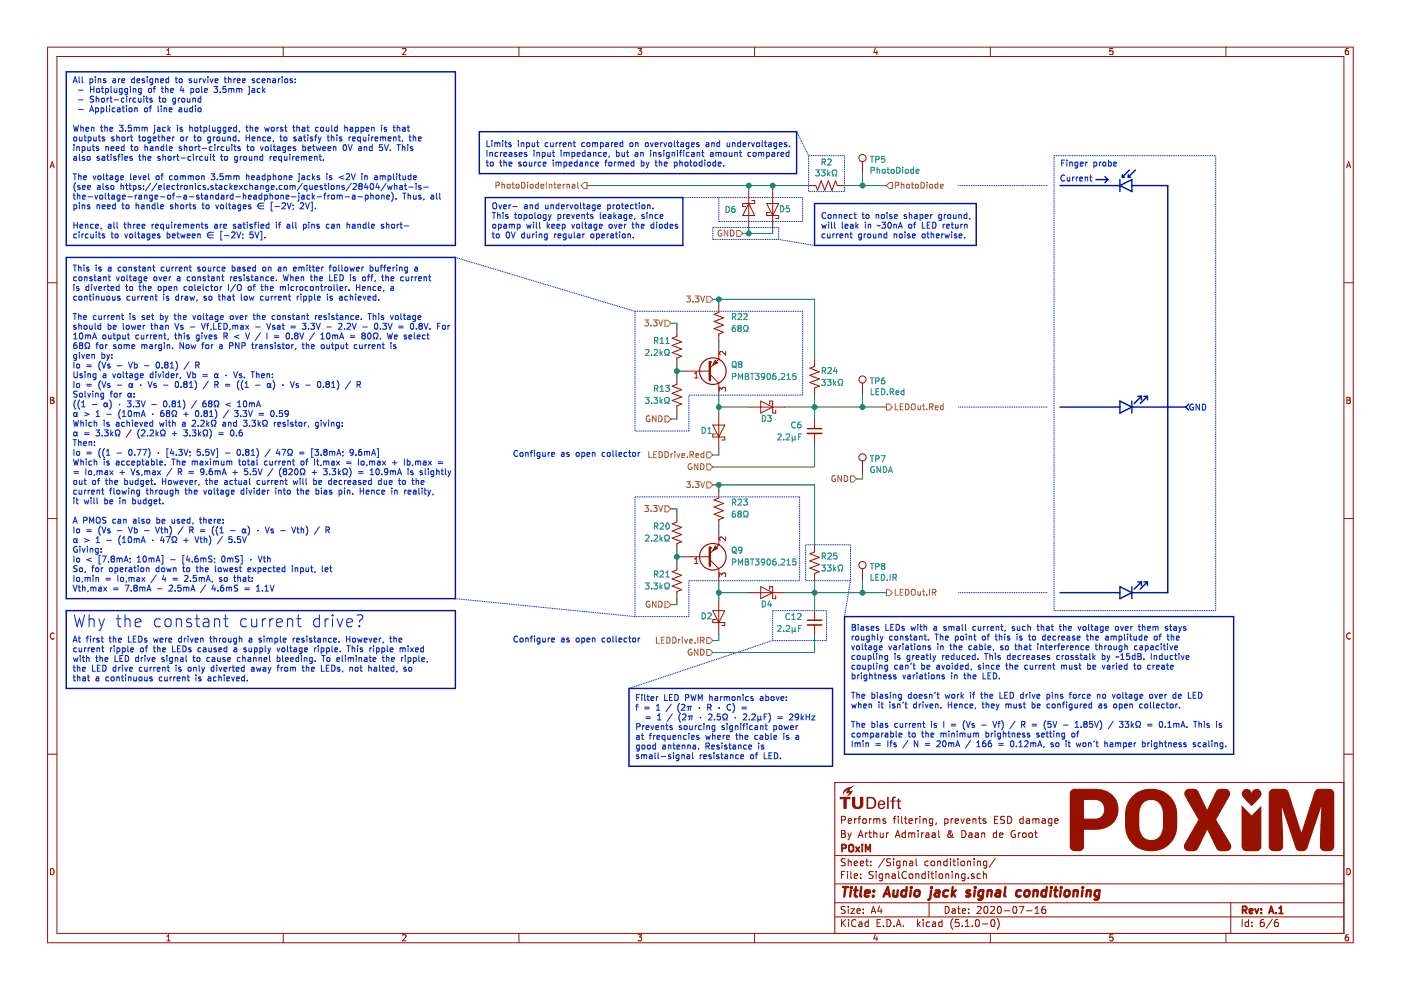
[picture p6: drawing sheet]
EESchema Schematic File Version 4
LIBS:POxiM-wristcomputer-cache
EELAYER 29 0
EELAYER END
$Descr A4 11693 8268
encoding utf-8
Sheet 6 6
Title "Audio jack signal conditioning"
Date "2020-07-16"
Rev "A.1"
Comp "POxiM"
Comment1 "By Arthur Admiraal & Daan de Groot"
Comment2 "Performs filtering, prevents ESD damage"
Comment3 ""
Comment4 ""
$EndDescr
Text HLabel 7400 1550 2    50   Input ~ 0
PhotoDiode
Text HLabel 4900 1550 0    50   Output ~ 0
PhotoDiodeInternal
$Comp
L Device:R_US R2
U 1 1
P 6900 1550
F 0 "R2" V 6704 1550 50  0000 C CNN
F 1 "33kΩ" V 6795 1550 50  0000 C CNN
F 2 "POxiM-uncategorised:R_0805_2012Metric_0603_1608Metric" H 6900 1550 50  0001 C CNN
F 3 "${KIPRJMOD}/Datasheets/AOA0000C304-1149620.pdf" H 6900 1550 50  0001 C CNN
F 4 "Sets LED bias current. Value critical. <5%, AEC-Q200" H 1150 -1650 50  0001 C CNN "Notes"
F 5 "Mouser" H 1150 -1650 50  0001 C CNN "Supplier"
F 6 "https://nl.mouser.com/ProductDetail/Panasonic/ERJ-3EKF3302V?qs=MVjVSMjNRMqM4yP733%252B1XQ%3D%3D" H 0   0   50  0001 C CNN "Link"
F 7 "667-ERJ-3EKF3302V" H 0   0   50  0001 C CNN "Order number"
F 8 "ERJ-3EKF3302V" H 0   0   50  0001 C CNN "Part number"
	1    6900 1550
	0    -1   1    0   
$EndComp
$Comp
L Device:D_Schottky D?
U 1 1
P 6250 1750
AR Path="/5EBC5C8E/5EC1D126" Ref="D?"  Part="1" 
AR Path="/5EBC342A/5EC1D126" Ref="D6"  Part="1" 
F 0 "D6" V 6250 1650 50  0000 R CNN
F 1 "Schottky" V 6295 1830 50  0001 L CNN
F 2 "POxiM-uncategorised:D_SOD-323" H 6250 1750 50  0001 C CNN
F 3 "${KIPRJMOD}/Datasheets/Infineon-BAS3010ASERIES-DS-v01_01-en-1226012.pdf" H 6250 1750 50  0001 C CNN
F 4 "726-BAS3010A03WE632" H 800 -1700 50  0001 C CNN "Order number"
F 5 "BAS3010A03WE6327XT" H 800 -1700 50  0001 C CNN "Part number"
F 6 "Mouser" H 800 -1700 50  0001 C CNN "Supplier"
F 7 "Used for reverse polarity protection, forward voltage should be lower than µC ESD protection Vf." H 800 -1700 50  0001 C CNN "Notes"
F 8 "https://nl.mouser.com/ProductDetail/Infineon-Technologies/BAS3010A03WE6327XT?qs=6QXTaorEuHthvzrroBEBiQ%3D%3D" H 800 -1700 50  0001 C CNN "Link"
	1    6250 1750
	0    1    1    0   
$EndComp
Text Notes 5350 3825 2    50   ~ 0
Configure as open collector
Text Notes 5300 6350 0    50   ~ 0
Filter LED PWM harmonics above:\nf = 1 / (2π · R · C) =\n  = 1 / (2π · 2.5Ω · 2.2µF) = 29kHz\nPrevents sourcing significant power\nat frequencies where the cable is a\ngood antenna. Resistance is\nsmall-signal resistance of LED.
Wire Bus Line
	5250 5750 6950 5750
Wire Bus Line
	6950 5750 6950 6400
Wire Bus Line
	6950 6400 5250 6400
Wire Bus Line
	5250 6400 5250 5750
Wire Notes Line
	5250 5750 6450 5350
Text Notes 7100 6250 0    50   ~ 0
Biases LEDs with a small current, such that the voltage over them stays \nroughly constant. The point of this is to decrease the amplitude of the \nvoltage variations in the cable, so that interference through capacitive \ncoupling is greatly reduced. This decreases crosstalk by ~~15dB. Inductive\ncoupling can’t be avoided, since the current must be varied to create \nbrightness variations in the LED.\n\nThe biasing doesn’t work if the LED drive pins force no voltage over de LED\nwhen it isn’t driven. Hence, they must be configured as open collector.\n\nThe bias current is I = (Vs - Vf) / R = (5V - 1.85V) / 33kΩ = 0.1mA. This is \ncomparable to the minimum brightness setting of\nImin = Ifs / N = 20mA / 166 = 0.12mA, so it won’t hamper brightness scaling.
Wire Notes Line
	7050 5150 7100 4850
Text Notes 9922 3438 0    50   ~ 0
GND
Wire Bus Line
	9900 3400 9925 3425
Wire Bus Line
	9900 3400 9925 3375
Wire Bus Line
	9750 3400 9750 4950
Wire Bus Line
	9750 1550 9750 3400
Wire Bus Line
	9530 4860 9530 4890
Wire Bus Line
	9500 4860 9530 4860
Wire Bus Line
	9470 4920 9530 4860
Wire Bus Line
	9580 4860 9580 4890
Wire Bus Line
	9550 4860 9580 4860
Wire Bus Line
	9520 4920 9580 4860
Wire Bus Line
	9450 4950 9350 5000
Wire Bus Line
	9350 4900 9450 4950
Wire Bus Line
	9530 3310 9530 3340
Wire Bus Line
	9500 3310 9530 3310
Wire Bus Line
	9470 3370 9530 3310
Wire Bus Line
	9580 3310 9580 3340
Wire Bus Line
	9550 3310 9580 3310
Wire Bus Line
	9520 3370 9580 3310
Wire Bus Line
	9450 3400 9350 3450
Wire Bus Line
	9350 3350 9450 3400
Wire Bus Line
	9370 1480 9370 1460
Wire Bus Line
	9390 1480 9370 1480
Wire Bus Line
	9430 1420 9370 1480
Wire Bus Line
	9420 1480 9420 1460
Wire Bus Line
	9440 1480 9420 1480
Wire Bus Line
	9480 1420 9420 1480
Wire Bus Line
	9350 1550 9450 1500
Wire Bus Line
	9450 1600 9350 1550
Text Notes 9125 1525 2    50   ~ 0
Current
Text Notes 8850 1400 0    50   ~ 0
Finger probe
Wire Notes Line
	10150 1300 10150 5100
Wire Notes Line
	10150 5100 8800 5100
Wire Notes Line
	8800 1300 10150 1300
Wire Notes Line
	8800 5100 8800 1300
Wire Bus Line
	7050 5150 10300 5150
Wire Notes Line
	6750 1600 7050 1600
Wire Notes Line
	7050 1600 7050 1300
Wire Notes Line
	7050 1300 6750 1300
Wire Notes Line
	6750 1300 6750 1600
Wire Bus Line
	7050 6300 10300 6300
Wire Bus Line
	7050 5150 7050 6300
Wire Bus Line
	10300 5150 10300 6300
Wire Bus Line
	550  600  3800 600 
Wire Bus Line
	3800 600  3800 2050
Wire Bus Line
	3800 2050 550  2050
Wire Bus Line
	550  2050 550  600 
$Comp
L Device:R_US R?
U 1 1
P 6000 2700
AR Path="/5EBC562E/5EF9D901" Ref="R?"  Part="1" 
AR Path="/5EBC558F/5EF9D901" Ref="R?"  Part="1" 
AR Path="/5EBC342A/5EF9D901" Ref="R22"  Part="1" 
F 0 "R22" H 6100 2650 50  0000 L CNN
F 1 "68Ω" H 6100 2750 50  0000 L CNN
F 2 "POxiM-uncategorised:R_0805_2012Metric_0603_1608Metric" H 6000 2700 50  0001 C CNN
F 3 "${KIPRJMOD}/Datasheets/AOA0000C331-1141874.pdf" H 6000 2700 50  0001 C CNN
F 4 "Sets output LED current. Value critical. <5%, AEC-Q200" H 0   0   50  0001 C CNN "Notes"
F 5 "Mouser" H 0   0   50  0001 C CNN "Supplier"
F 6 "https://nl.mouser.com/ProductDetail/Panasonic/ERJ-PA3F68R0V?qs=BzJM0faLVqVXNSFK7Qq1fg%3D%3D" H 0   0   50  0001 C CNN "Link"
F 7 "667-ERJ-PA3F68R0V" H 0   0   50  0001 C CNN "Order number"
F 8 "ERJ-PA3F68R0V" H 0   0   50  0001 C CNN "Part number"
	1    6000 2700
	1    0    0    1   
$EndComp
Wire Wire Line
	6000 2850 6000 2900
Wire Wire Line
	5950 2500 6000 2500
Wire Wire Line
	6000 2500 6000 2550
Text HLabel 5950 3800 0    50   Input ~ 0
LEDDrive.Red
$Comp
L Device:Q_PNP_BEC Q?
U 1 1
P 5900 3100
AR Path="/5EBC562E/5EFB4A00" Ref="Q?"  Part="1" 
AR Path="/5EBC342A/5EFB4A00" Ref="Q8"  Part="1" 
F 0 "Q8" H 6100 3050 50  0000 L CNN
F 1 "PMBT3906,215" H 6100 3150 50  0000 L CNN
F 2 "Package_TO_SOT_SMD:SOT-23" H 6100 3200 50  0001 C CNN
F 3 "${KIPRJMOD}/Datasheets/PMBT3906-1320436.pdf" H 5900 3100 50  0001 C CNN
F 4 "https://nl.mouser.com/ProductDetail/Nexperia/PMBT3906215?qs=LOCUfHb8d9s%252BlCdaN%2FFG0g%3D%3D" H -4200 1050 50  0001 C CNN "Link"
F 5 "Any general purpose PNP transistor will do, but check gain at 100mA" H -4200 1050 50  0001 C CNN "Notes"
F 6 "771-PMBT3906-T/R" H -4200 1050 50  0001 C CNN "Order number"
F 7 "PMBT3906,215" H -4200 1050 50  0001 C CNN "Part number"
F 8 "Mouser" H -4200 1050 50  0001 C CNN "Supplier"
	1    5900 3100
	1    0    0    1   
$EndComp
Text HLabel 5600 3500 0    50   Input ~ 0
GND
Wire Wire Line
	5600 3500 5650 3500
Wire Wire Line
	5650 3500 5650 3450
Wire Wire Line
	5700 3100 5650 3100
Wire Wire Line
	5650 3100 5650 3150
Text HLabel 5950 3900 0    50   Input ~ 0
GND
Wire Wire Line
	7400 3400 7200 3400
Text HLabel 7400 3400 2    50   Output ~ 0
LEDOut.Red
$Comp
L Device:R_US R24
U 1 1
P 6800 3150
F 0 "R24" H 6850 3100 50  0000 L CNN
F 1 "33kΩ" H 6850 3200 50  0000 L CNN
F 2 "POxiM-uncategorised:R_0805_2012Metric_0603_1608Metric" H 6800 3150 50  0001 C CNN
F 3 "${KIPRJMOD}/Datasheets/AOA0000C304-1149620.pdf" H 6800 3150 50  0001 C CNN
F 4 "Sets LED bias current. Value critical. <5%, AEC-Q200" H 650 -1500 50  0001 C CNN "Notes"
F 5 "Mouser" H 650 -1500 50  0001 C CNN "Supplier"
F 6 "https://nl.mouser.com/ProductDetail/Panasonic/ERJ-3EKF3302V?qs=MVjVSMjNRMqM4yP733%252B1XQ%3D%3D" H 0   0   50  0001 C CNN "Link"
F 7 "667-ERJ-3EKF3302V" H 0   0   50  0001 C CNN "Order number"
F 8 "ERJ-3EKF3302V" H 0   0   50  0001 C CNN "Part number"
	1    6800 3150
	1    0    0    1   
$EndComp
Connection ~ 6800 3400
Wire Wire Line
	6800 3400 6800 3500
Wire Wire Line
	6800 3900 6800 3700
Wire Wire Line
	6000 2500 6800 2500
Wire Wire Line
	6800 2500 6800 3000
Connection ~ 6000 2500
Wire Wire Line
	6800 3300 6800 3400
$Comp
L Device:D_Schottky D?
U 1 1
P 6400 3400
AR Path="/5EBC5C8E/5F033FBE" Ref="D?"  Part="1" 
AR Path="/5EBC342A/5F033FBE" Ref="D3"  Part="1" 
F 0 "D3" H 6400 3500 50  0000 C CNN
F 1 "Schottky" V 6445 3480 50  0001 L CNN
F 2 "POxiM-uncategorised:D_SOD-323" H 6400 3400 50  0001 C CNN
F 3 "${KIPRJMOD}/Datasheets/Infineon-BAS3010ASERIES-DS-v01_01-en-1226012.pdf" H 6400 3400 50  0001 C CNN
F 4 "726-BAS3010A03WE632" H 1550 -700 50  0001 C CNN "Order number"
F 5 "BAS3010A03WE6327XT" H 1550 -700 50  0001 C CNN "Part number"
F 6 "Mouser" H 1550 -700 50  0001 C CNN "Supplier"
F 7 "Used for reverse polarity protection, forward voltage should be lower than µC ESD protection Vf." H 1550 -700 50  0001 C CNN "Notes"
F 8 "https://nl.mouser.com/ProductDetail/Infineon-Technologies/BAS3010A03WE6327XT?qs=6QXTaorEuHthvzrroBEBiQ%3D%3D" H 1550 -700 50  0001 C CNN "Link"
	1    6400 3400
	-1   0    0    1   
$EndComp
Wire Wire Line
	6000 3300 6000 3400
Wire Wire Line
	6250 3400 6000 3400
Wire Wire Line
	6550 3400 6800 3400
Wire Wire Line
	5950 3800 6000 3800
$Comp
L Connector:TestPoint TP?
U 1 1
P 7200 1450
AR Path="/5EBC558F/5F6BB73D" Ref="TP?"  Part="1" 
AR Path="/5EBC5C8E/5F6BB73D" Ref="TP?"  Part="1" 
AR Path="/5EBC342A/5F6BB73D" Ref="TP5"  Part="1" 
F 0 "TP5" H 7258 1568 50  0000 L CNN
F 1 "PhotoDiode" H 7258 1477 50  0000 L CNN
F 2 "POxiM-uncategorised:TestPoint_THTPad_D1.0mm_Drill0.5mm" H 7400 1450 50  0001 C CNN
F 3 "~" H 7400 1450 50  0001 C CNN
F 4 "~" H 0   0   50  0001 C CNN "Link"
F 5 "SHOULD NOT BE ON BOM" H 0   0   50  0001 C CNN "Notes"
F 6 "~" H 0   0   50  0001 C CNN "Order number"
F 7 "~" H 0   0   50  0001 C CNN "Part number"
F 8 "~" H 0   0   50  0001 C CNN "Supplier"
	1    7200 1450
	1    0    0    -1  
$EndComp
Wire Wire Line
	7200 1450 7200 1550
Wire Wire Line
	5650 3050 5650 3100
Connection ~ 5650 3100
Wire Wire Line
	5600 2700 5650 2700
Wire Wire Line
	5650 2700 5650 2750
Wire Wire Line
	5950 3900 6800 3900
$Comp
L Device:D_Schottky D?
U 1 1
P 6450 1750
AR Path="/5EBC5C8E/5F78D93A" Ref="D?"  Part="1" 
AR Path="/5EBC342A/5F78D93A" Ref="D5"  Part="1" 
F 0 "D5" V 6450 1800 50  0000 L CNN
F 1 "Schottky" V 6495 1830 50  0001 L CNN
F 2 "POxiM-uncategorised:D_SOD-323" H 6450 1750 50  0001 C CNN
F 3 "${KIPRJMOD}/Datasheets/Infineon-BAS3010ASERIES-DS-v01_01-en-1226012.pdf" H 6450 1750 50  0001 C CNN
F 4 "726-BAS3010A03WE632" H 1000 -1700 50  0001 C CNN "Order number"
F 5 "BAS3010A03WE6327XT" H 1000 -1700 50  0001 C CNN "Part number"
F 6 "Mouser" H 1000 -1700 50  0001 C CNN "Supplier"
F 7 "Used for reverse polarity protection, forward voltage should be lower than µC ESD protection Vf." H 1000 -1700 50  0001 C CNN "Notes"
F 8 "https://nl.mouser.com/ProductDetail/Infineon-Technologies/BAS3010A03WE6327XT?qs=6QXTaorEuHthvzrroBEBiQ%3D%3D" H 1000 -1700 50  0001 C CNN "Link"
	1    6450 1750
	0    1    -1   0   
$EndComp
Wire Wire Line
	6450 1950 6450 1900
Wire Wire Line
	6450 1600 6450 1550
Wire Wire Line
	6250 1600 6250 1550
Text Notes 4100 2000 0    50   ~ 0
Over- and undervoltage protection.\nThis topology prevents leakage, since\nopamp will keep voltage over the diodes\nto 0V during regular operation.
Wire Notes Line
	6650 1100 6750 1300
Wire Bus Line
	4000 1450 4000 1100
Wire Bus Line
	6650 1450 4000 1450
Wire Bus Line
	6650 1100 6650 1450
Wire Bus Line
	4000 1100 6650 1100
Text Notes 4050 1400 0    50   ~ 0
Limits input current compared on overvoltages and undervoltages.\nIncreases input impedance, but an insignificant amount compared\nto the source impedance formed by the photodiode.
$Comp
L Connector:TestPoint TP?
U 1 1
P 7200 3300
AR Path="/5EBC558F/5F7D3AD8" Ref="TP?"  Part="1" 
AR Path="/5EBC5C8E/5F7D3AD8" Ref="TP?"  Part="1" 
AR Path="/5EBC342A/5F7D3AD8" Ref="TP6"  Part="1" 
F 0 "TP6" H 7258 3418 50  0000 L CNN
F 1 "LED.Red" H 7258 3327 50  0000 L CNN
F 2 "POxiM-uncategorised:TestPoint_THTPad_D1.0mm_Drill0.5mm" H 7400 3300 50  0001 C CNN
F 3 "~" H 7400 3300 50  0001 C CNN
F 4 "~" H 0   0   50  0001 C CNN "Link"
F 5 "SHOULD NOT BE ON BOM" H 0   0   50  0001 C CNN "Notes"
F 6 "~" H 0   0   50  0001 C CNN "Order number"
F 7 "~" H 0   0   50  0001 C CNN "Part number"
F 8 "~" H 0   0   50  0001 C CNN "Supplier"
	1    7200 3300
	1    0    0    -1  
$EndComp
Wire Wire Line
	7200 3300 7200 3400
Connection ~ 7200 3400
Wire Wire Line
	7200 3400 6800 3400
Text HLabel 5950 5350 0    50   Input ~ 0
LEDDrive.IR
Text HLabel 7400 4950 2    50   Output ~ 0
LEDOut.IR
$Comp
L Connector:TestPoint TP?
U 1 1
P 7200 4850
AR Path="/5EBC558F/5F807DA2" Ref="TP?"  Part="1" 
AR Path="/5EBC5C8E/5F807DA2" Ref="TP?"  Part="1" 
AR Path="/5EBC342A/5F807DA2" Ref="TP8"  Part="1" 
F 0 "TP8" H 7258 4968 50  0000 L CNN
F 1 "LED.IR" H 7258 4877 50  0000 L CNN
F 2 "POxiM-uncategorised:TestPoint_THTPad_D1.0mm_Drill0.5mm" H 7400 4850 50  0001 C CNN
F 3 "~" H 7400 4850 50  0001 C CNN
F 4 "~" H 0   0   50  0001 C CNN "Link"
F 5 "SHOULD NOT BE ON BOM" H 0   0   50  0001 C CNN "Notes"
F 6 "~" H 0   0   50  0001 C CNN "Order number"
F 7 "~" H 0   0   50  0001 C CNN "Part number"
F 8 "~" H 0   0   50  0001 C CNN "Supplier"
	1    7200 4850
	1    0    0    -1  
$EndComp
Text Notes 600  4950 0    50   ~ 0
This is a constant current source based on an emitter follower buffering a \nconstant voltage over a constant resistance. When the LED is off, the current \nis diverted to the open colelctor I/O of the microcontroller. Hence, a \ncontinuous current is draw, so that low current ripple is achieved.\n\nThe current is set by the voltage over the constant resistance. This voltage \nshould be lower than Vs - Vf,LED,max - Vsat = 3.3V - 2.2V - 0.3V = 0.8V. For \n10mA output current, this gives R < V / I = 0.8V / 10mA = 80Ω. We select \n68Ω for some margin. Now for a PNP transistor, the output current is \ngiven by:\nIo = (Vs - Vb - 0.81) / R\nUsing a voltage divider, Vb = α · Vs. Then:\nIo = (Vs - α · Vs - 0.81) / R = ((1 - α) · Vs - 0.81) / R\nSolving for α:\n((1 - α) · 3.3V - 0.81) / 68Ω < 10mA\nα > 1 - (10mA · 68Ω + 0.81) / 3.3V = 0.59\nWhich is achieved with a 2.2kΩ and 3.3kΩ resistor, giving:\nα = 3.3kΩ / (2.2kΩ + 3.3kΩ) = 0.6\nThen:\nIo = ((1 - 0.77) · [4.3V; 5.5V] - 0.81) / 47Ω = [3.8mA; 9.6mA]\nWhich is acceptable. The maximum total current of It,max = Io,max + Ib,max =\n= Io,max + Vs,max / R = 9.6mA + 5.5V / (820Ω + 3.3kΩ) = 10.9mA is slightly \nout of the budget. However, the actual current will be decreased due to the \ncurrent flowing through the voltage divider into the bias pin. Hence in reality, \nit will be in budget.\n\nA PMOS can also be used, there:\nIo = (Vs - Vb - Vth) / R = ((1 - α) · Vs - Vth) / R\nα > 1 - (10mA · 47Ω + Vth) / 5.5V\nGiving:\nIo < [7.8mA; 10mA] - [4.6mS; 0mS] · Vth\nSo, for operation down to the lowest expected input, let\nIo,min = Io,max / 4 = 2.5mA, so that:\nVth,max = 7.8mA - 2.5mA / 4.6mS = 1.1V
Wire Bus Line
	9450 4950 9750 4950
Wire Bus Line
	8850 3400 9350 3400
Wire Bus Line
	9350 4950 8850 4950
Wire Bus Line
	9450 1550 9750 1550
Wire Bus Line
	9350 1550 8850 1550
Text Notes 600  2000 0    50   ~ 0
All pins are designed to survive three scenarios:\n - Hotplugging of the 4 pole 3.5mm jack\n - Short-circuits to ground\n - Application of line audio\n\nWhen the 3.5mm jack is hotplugged, the worst that could happen is that \noutputs short together or to ground. Hence, to satisfy this requirement, the \ninputs need to handle short-circuits to voltages between 0V and 5V. This \nalso satisfies the short-circuit to ground requirement.\n\nThe voltage level of common 3.5mm headphone jacks is <2V in amplitude\n(see also https://electronics.stackexchange.com/questions/28404/what-is-\nthe-voltage-range-of-a-standard-headphone-jack-from-a-phone). Thus, all \npins need to handle shorts to voltages ∈ [-2V; 2V].\n\nHence, all three requirements are satisfied if all pins can handle short-\ncircuits to voltages between ∈ [-2V; 5V].\n
$Comp
L Device:R_US R?
U 1 1
P 5650 3300
AR Path="/5EBC562E/5F8AB20F" Ref="R?"  Part="1" 
AR Path="/5EBC558F/5F8AB20F" Ref="R?"  Part="1" 
AR Path="/5EBC342A/5F8AB20F" Ref="R13"  Part="1" 
F 0 "R13" H 5600 3250 50  0000 R CNN
F 1 "3.3kΩ" H 5600 3350 50  0000 R CNN
F 2 "POxiM-uncategorised:R_0805_2012Metric_0603_1608Metric" H 5650 3300 50  0001 C CNN
F 3 "${KIPRJMOD}/Datasheets/AOA0000C304-1149620.pdf" H 5650 3300 50  0001 C CNN
F 4 "Sets transistor base current. Value critical. <5%, AEC-Q200" H 0   -2650 50  0001 C CNN "Notes"
F 5 "Mouser" H 0   -2650 50  0001 C CNN "Supplier"
F 6 "https://nl.mouser.com/ProductDetail/Panasonic/ERJ-3EKF3301V?qs=MVjVSMjNRMr0RS%2FvmZkflA%3D%3D" H 0   0   50  0001 C CNN "Link"
F 7 "667-ERJ-3EKF3301V" H 0   0   50  0001 C CNN "Order number"
F 8 "ERJ-3EKF3301V" H 0   0   50  0001 C CNN "Part number"
	1    5650 3300
	1    0    0    1   
$EndComp
Wire Bus Line
	550  2150 3800 2150
Wire Bus Line
	3800 2150 3800 5000
Wire Bus Line
	3800 5000 550  5000
Wire Bus Line
	550  5000 550  2150
$Comp
L Device:R_US R?
U 1 1
P 5650 2900
AR Path="/5EBC562E/5F8BD89F" Ref="R?"  Part="1" 
AR Path="/5EBC558F/5F8BD89F" Ref="R?"  Part="1" 
AR Path="/5EBC342A/5F8BD89F" Ref="R11"  Part="1" 
F 0 "R11" H 5600 2850 50  0000 R CNN
F 1 "2.2kΩ" H 5600 2950 50  0000 R CNN
F 2 "POxiM-uncategorised:R_0805_2012Metric_0603_1608Metric" H 5650 2900 50  0001 C CNN
F 3 "${KIPRJMOD}/Datasheets/AOA0000C304-1149620.pdf" H 5650 2900 50  0001 C CNN
F 4 "Sets output LED current. Value critical. <5%, AEC-Q200" H 0   0   50  0001 C CNN "Notes"
F 5 "Mouser" H 0   0   50  0001 C CNN "Supplier"
F 6 "https://nl.mouser.com/ProductDetail/Panasonic/ERJ-3EKF2201V?qs=iBwFsHVUAOcSom3i15f%252BIQ%3D%3D" H 0   0   50  0001 C CNN "Link"
F 7 "667-ERJ-3EKF2201V" H 0   0   50  0001 C CNN "Order number"
F 8 "ERJ-3EKF2201V" H 0   0   50  0001 C CNN "Part number"
	1    5650 2900
	1    0    0    1   
$EndComp
Wire Notes Line
	5750 3600 5300 3600
Wire Notes Line
	5300 3600 5300 2600
Wire Notes Line
	5750 3600 5750 3300
Wire Notes Line
	5300 2600 6700 2600
Wire Notes Line
	6700 2600 6700 3300
Wire Notes Line
	5750 3300 6700 3300
Wire Notes Line
	3800 2150 5300 2600
$Comp
L Device:D_Schottky D?
U 1 1
P 6000 3600
AR Path="/5EBC5C8E/5F93FF9F" Ref="D?"  Part="1" 
AR Path="/5EBC342A/5F93FF9F" Ref="D1"  Part="1" 
F 0 "D1" V 6000 3550 50  0000 R CNN
F 1 "Schottky" V 6045 3680 50  0001 L CNN
F 2 "POxiM-uncategorised:D_SOD-323" H 6000 3600 50  0001 C CNN
F 3 "${KIPRJMOD}/Datasheets/Infineon-BAS3010ASERIES-DS-v01_01-en-1226012.pdf" H 6000 3600 50  0001 C CNN
F 4 "726-BAS3010A03WE632" H 1150 -500 50  0001 C CNN "Order number"
F 5 "BAS3010A03WE6327XT" H 1150 -500 50  0001 C CNN "Part number"
F 6 "Mouser" H 1150 -500 50  0001 C CNN "Supplier"
F 7 "Used for reverse polarity protection, forward voltage should be lower than µC ESD protection Vf." H 1150 -500 50  0001 C CNN "Notes"
F 8 "https://nl.mouser.com/ProductDetail/Infineon-Technologies/BAS3010A03WE6327XT?qs=6QXTaorEuHthvzrroBEBiQ%3D%3D" H 1150 -500 50  0001 C CNN "Link"
	1    6000 3600
	0    1    -1   0   
$EndComp
Wire Wire Line
	6000 3750 6000 3800
Wire Wire Line
	6000 3450 6000 3400
Connection ~ 6000 3400
Text Notes 5350 5375 2    50   ~ 0
Configure as open collector
$Comp
L Device:R_US R?
U 1 1
P 6000 4250
AR Path="/5EBC562E/5F95DC77" Ref="R?"  Part="1" 
AR Path="/5EBC558F/5F95DC77" Ref="R?"  Part="1" 
AR Path="/5EBC342A/5F95DC77" Ref="R23"  Part="1" 
F 0 "R23" H 6100 4200 50  0000 L CNN
F 1 "68Ω" H 6100 4300 50  0000 L CNN
F 2 "POxiM-uncategorised:R_0805_2012Metric_0603_1608Metric" H 6000 4250 50  0001 C CNN
F 3 "${KIPRJMOD}/Datasheets/AOA0000C331-1141874.pdf" H 6000 4250 50  0001 C CNN
F 4 "Sets output LED current. Value critical. <5%, AEC-Q200" H 0   0   50  0001 C CNN "Notes"
F 5 "Mouser" H 0   0   50  0001 C CNN "Supplier"
F 6 "https://nl.mouser.com/ProductDetail/Panasonic/ERJ-PA3F68R0V?qs=BzJM0faLVqVXNSFK7Qq1fg%3D%3D" H 0   0   50  0001 C CNN "Link"
F 7 "667-ERJ-PA3F68R0V" H 0   0   50  0001 C CNN "Order number"
F 8 "ERJ-PA3F68R0V" H 0   0   50  0001 C CNN "Part number"
	1    6000 4250
	1    0    0    1   
$EndComp
Text HLabel 5950 4050 0    50   Input ~ 0
3.3V
Wire Wire Line
	6000 4400 6000 4450
Wire Wire Line
	5950 4050 6000 4050
Wire Wire Line
	6000 4050 6000 4100
$Comp
L Device:Q_PNP_BEC Q?
U 1 1
P 5900 4650
AR Path="/5EBC562E/5F95DC87" Ref="Q?"  Part="1" 
AR Path="/5EBC342A/5F95DC87" Ref="Q9"  Part="1" 
F 0 "Q9" H 6100 4600 50  0000 L CNN
F 1 "PMBT3906,215" H 6100 4700 50  0000 L CNN
F 2 "Package_TO_SOT_SMD:SOT-23" H 6100 4750 50  0001 C CNN
F 3 "${KIPRJMOD}/Datasheets/PMBT3906-1320436.pdf" H 5900 4650 50  0001 C CNN
F 4 "https://nl.mouser.com/ProductDetail/Nexperia/PMBT3906215?qs=LOCUfHb8d9s%252BlCdaN%2FFG0g%3D%3D" H -4200 2600 50  0001 C CNN "Link"
F 5 "Any general purpose PNP transistor will do, but check gain at 100mA" H -4200 2600 50  0001 C CNN "Notes"
F 6 "771-PMBT3906-T/R" H -4200 2600 50  0001 C CNN "Order number"
F 7 "PMBT3906,215" H -4200 2600 50  0001 C CNN "Part number"
F 8 "Mouser" H -4200 2600 50  0001 C CNN "Supplier"
	1    5900 4650
	1    0    0    1   
$EndComp
Text HLabel 5600 5050 0    50   Input ~ 0
GND
Wire Wire Line
	5600 5050 5650 5050
Wire Wire Line
	5650 5050 5650 5000
Wire Wire Line
	5700 4650 5650 4650
Wire Wire Line
	5650 4650 5650 4700
Text HLabel 5950 5450 0    50   Input ~ 0
GND
Wire Wire Line
	7400 4950 7200 4950
$Comp
L Device:R_US R25
U 1 1
P 6800 4700
F 0 "R25" H 6850 4650 50  0000 L CNN
F 1 "33kΩ" H 6850 4750 50  0000 L CNN
F 2 "POxiM-uncategorised:R_0805_2012Metric_0603_1608Metric" H 6800 4700 50  0001 C CNN
F 3 "${KIPRJMOD}/Datasheets/AOA0000C304-1149620.pdf" H 6800 4700 50  0001 C CNN
F 4 "Sets LED bias current. Value critical. <5%, AEC-Q200" H 650 50  50  0001 C CNN "Notes"
F 5 "Mouser" H 650 50  50  0001 C CNN "Supplier"
F 6 "https://nl.mouser.com/ProductDetail/Panasonic/ERJ-3EKF3302V?qs=MVjVSMjNRMqM4yP733%252B1XQ%3D%3D" H 0   0   50  0001 C CNN "Link"
F 7 "667-ERJ-3EKF3302V" H 0   0   50  0001 C CNN "Order number"
F 8 "ERJ-3EKF3302V" H 0   0   50  0001 C CNN "Part number"
	1    6800 4700
	1    0    0    1   
$EndComp
Connection ~ 6800 4950
Wire Wire Line
	6800 4950 6800 5100
Wire Wire Line
	6800 5450 6800 5300
Wire Wire Line
	6000 4050 6800 4050
Wire Wire Line
	6800 4050 6800 4550
Connection ~ 6000 4050
Wire Wire Line
	6800 4850 6800 4950
$Comp
L Device:D_Schottky D?
U 1 1
P 6400 4950
AR Path="/5EBC5C8E/5F95DCB7" Ref="D?"  Part="1" 
AR Path="/5EBC342A/5F95DCB7" Ref="D4"  Part="1" 
F 0 "D4" H 6400 5050 50  0000 C CNN
F 1 "Schottky" V 6445 5030 50  0001 L CNN
F 2 "POxiM-uncategorised:D_SOD-323" H 6400 4950 50  0001 C CNN
F 3 "${KIPRJMOD}/Datasheets/Infineon-BAS3010ASERIES-DS-v01_01-en-1226012.pdf" H 6400 4950 50  0001 C CNN
F 4 "726-BAS3010A03WE632" H 1550 850 50  0001 C CNN "Order number"
F 5 "BAS3010A03WE6327XT" H 1550 850 50  0001 C CNN "Part number"
F 6 "Mouser" H 1550 850 50  0001 C CNN "Supplier"
F 7 "Used for reverse polarity protection, forward voltage should be lower than µC ESD protection Vf." H 1550 850 50  0001 C CNN "Notes"
F 8 "https://nl.mouser.com/ProductDetail/Infineon-Technologies/BAS3010A03WE6327XT?qs=6QXTaorEuHthvzrroBEBiQ%3D%3D" H 1550 850 50  0001 C CNN "Link"
	1    6400 4950
	-1   0    0    1   
$EndComp
Wire Wire Line
	6000 4850 6000 4950
Wire Wire Line
	6250 4950 6000 4950
Wire Wire Line
	6550 4950 6800 4950
Wire Wire Line
	5950 5350 6000 5350
Wire Wire Line
	5650 4600 5650 4650
Connection ~ 5650 4650
Wire Wire Line
	5600 4250 5650 4250
Wire Wire Line
	5650 4250 5650 4300
Wire Wire Line
	5950 5450 6800 5450
Wire Wire Line
	7200 4850 7200 4950
Connection ~ 7200 4950
Wire Wire Line
	7200 4950 6800 4950
$Comp
L Device:R_US R?
U 1 1
P 5650 4850
AR Path="/5EBC562E/5F95DCD5" Ref="R?"  Part="1" 
AR Path="/5EBC558F/5F95DCD5" Ref="R?"  Part="1" 
AR Path="/5EBC342A/5F95DCD5" Ref="R21"  Part="1" 
F 0 "R21" H 5600 4800 50  0000 R CNN
F 1 "3.3kΩ" H 5600 4900 50  0000 R CNN
F 2 "POxiM-uncategorised:R_0805_2012Metric_0603_1608Metric" H 5650 4850 50  0001 C CNN
F 3 "${KIPRJMOD}/Datasheets/AOA0000C304-1149620.pdf" H 5650 4850 50  0001 C CNN
F 4 "Sets transistor base current. Value critical. <5%, AEC-Q200" H 0   -1100 50  0001 C CNN "Notes"
F 5 "Mouser" H 0   -1100 50  0001 C CNN "Supplier"
F 6 "https://nl.mouser.com/ProductDetail/Panasonic/ERJ-3EKF3301V?qs=MVjVSMjNRMr0RS%2FvmZkflA%3D%3D" H 0   0   50  0001 C CNN "Link"
F 7 "667-ERJ-3EKF3301V" H 0   0   50  0001 C CNN "Order number"
F 8 "ERJ-3EKF3301V" H 0   0   50  0001 C CNN "Part number"
	1    5650 4850
	1    0    0    1   
$EndComp
$Comp
L Device:R_US R?
U 1 1
P 5650 4450
AR Path="/5EBC562E/5F95DCE0" Ref="R?"  Part="1" 
AR Path="/5EBC558F/5F95DCE0" Ref="R?"  Part="1" 
AR Path="/5EBC342A/5F95DCE0" Ref="R20"  Part="1" 
F 0 "R20" H 5600 4400 50  0000 R CNN
F 1 "2.2kΩ" H 5600 4500 50  0000 R CNN
F 2 "POxiM-uncategorised:R_0805_2012Metric_0603_1608Metric" H 5650 4450 50  0001 C CNN
F 3 "${KIPRJMOD}/Datasheets/AOA0000C304-1149620.pdf" H 5650 4450 50  0001 C CNN
F 4 "Sets output LED current. Value critical. <5%, AEC-Q200" H 0   0   50  0001 C CNN "Notes"
F 5 "Mouser" H 0   0   50  0001 C CNN "Supplier"
F 6 "https://nl.mouser.com/ProductDetail/Panasonic/ERJ-3EKF2201V?qs=iBwFsHVUAOcSom3i15f%252BIQ%3D%3D" H 0   0   50  0001 C CNN "Link"
F 7 "667-ERJ-3EKF2201V" H 0   0   50  0001 C CNN "Order number"
F 8 "ERJ-3EKF2201V" H 0   0   50  0001 C CNN "Part number"
	1    5650 4450
	1    0    0    1   
$EndComp
Wire Notes Line
	5750 5150 5300 5150
Wire Notes Line
	5300 5150 5300 4150
Wire Notes Line
	5750 5150 5750 4850
Wire Notes Line
	5300 4150 6675 4150
Wire Notes Line
	6675 4150 6675 4850
Wire Notes Line
	5750 4850 6675 4850
Wire Notes Line
	3800 5000 5300 5150
$Comp
L Device:D_Schottky D?
U 1 1
P 6000 5150
AR Path="/5EBC5C8E/5F95DCF2" Ref="D?"  Part="1" 
AR Path="/5EBC342A/5F95DCF2" Ref="D2"  Part="1" 
F 0 "D2" V 6000 5100 50  0000 R CNN
F 1 "Schottky" V 6045 5230 50  0001 L CNN
F 2 "POxiM-uncategorised:D_SOD-323" H 6000 5150 50  0001 C CNN
F 3 "${KIPRJMOD}/Datasheets/Infineon-BAS3010ASERIES-DS-v01_01-en-1226012.pdf" H 6000 5150 50  0001 C CNN
F 4 "726-BAS3010A03WE632" H 1150 1050 50  0001 C CNN "Order number"
F 5 "BAS3010A03WE6327XT" H 1150 1050 50  0001 C CNN "Part number"
F 6 "Mouser" H 1150 1050 50  0001 C CNN "Supplier"
F 7 "Used for reverse polarity protection, forward voltage should be lower than µC ESD protection Vf." H 1150 1050 50  0001 C CNN "Notes"
F 8 "https://nl.mouser.com/ProductDetail/Infineon-Technologies/BAS3010A03WE6327XT?qs=6QXTaorEuHthvzrroBEBiQ%3D%3D" H 1150 1050 50  0001 C CNN "Link"
	1    6000 5150
	0    1    -1   0   
$EndComp
Wire Wire Line
	6000 5300 6000 5350
Wire Wire Line
	6000 5000 6000 4950
Connection ~ 6000 4950
Wire Wire Line
	7200 1550 7400 1550
Wire Wire Line
	7200 1550 7050 1550
Connection ~ 7200 1550
Wire Wire Line
	4900 1550 6250 1550
Wire Wire Line
	6250 1900 6250 1950
Wire Wire Line
	6450 1950 6250 1950
Connection ~ 6250 1950
Wire Wire Line
	6250 1950 6200 1950
Connection ~ 6250 1550
Connection ~ 6450 1550
Wire Wire Line
	6250 1550 6450 1550
Wire Wire Line
	6450 1550 6750 1550
Wire Notes Line
	6000 1650 6000 1850
Wire Notes Line
	6000 1850 6700 1850
Wire Notes Line
	6700 1850 6700 1650
Wire Bus Line
	4050 1650 5700 1650
Wire Notes Line
	5700 1650 6700 1650
Wire Notes Line
	7100 4850 7100 4550
Wire Notes Line
	6725 4550 6725 4850
Wire Notes Line
	6725 4850 7100 4850
Wire Notes Line
	6450 5100 6900 5100
Wire Notes Line
	6900 5100 6900 5350
Wire Notes Line
	6900 5350 6450 5350
Wire Notes Line
	6450 5350 6450 5100
Wire Notes Line
	7100 4550 6725 4550
Wire Notes Line
	8000 4950 8750 4950
Wire Notes Line
	8000 3400 8750 3400
Wire Notes Line
	8000 1550 8750 1550
Text Notes 600  5700 0    50   ~ 0
At first the LEDs were driven through a simple resistance. However, the \ncurrent ripple of the LEDs caused a supply voltage ripple. This ripple mixed \nwith the LED drive signal to cause channel bleeding. To eliminate the ripple, \nthe LED drive current is only diverted away from the LEDs, not halted, so \nthat a continuous current is achieved.
Text Notes 600  5250 0    100  ~ 0
Why the constant current drive?
Wire Bus Line
	550  5100 3800 5100
Wire Bus Line
	3800 5100 3800 5750
Wire Bus Line
	3800 5750 550  5750
Wire Bus Line
	550  5750 550  5100
Wire Bus Line
	9250 1500 9225 1525
Wire Bus Line
	9250 1500 9225 1475
Wire Bus Line
	9150 1500 9250 1500
Wire Bus Line
	9350 1500 9350 1600
Wire Bus Line
	9450 1500 9450 1600
Wire Bus Line
	9450 3400 9900 3400
Wire Bus Line
	9350 3350 9350 3450
Wire Bus Line
	9450 3350 9450 3450
Wire Bus Line
	9450 4900 9450 5000
Wire Bus Line
	9350 4900 9350 5000
$Comp
L Connector:TestPoint TP?
U 1 1
P 7200 3950
AR Path="/5EBC558F/5FAAC1CB" Ref="TP?"  Part="1" 
AR Path="/5EBC5C8E/5FAAC1CB" Ref="TP?"  Part="1" 
AR Path="/5EBC342A/5FAAC1CB" Ref="TP7"  Part="1" 
F 0 "TP7" H 7142 4068 50  0000 R CNN
F 1 "GNDA" H 7142 3977 50  0000 R CNN
F 2 "POxiM-uncategorised:TestPoint_THTPad_D1.0mm_Drill0.5mm" H 7400 3950 50  0001 C CNN
F 3 "~" H 7400 3950 50  0001 C CNN
F 4 "~" H 0   0   50  0001 C CNN "Link"
F 5 "SHOULD NOT BE ON BOM" H 0   0   50  0001 C CNN "Notes"
F 6 "~" H 0   0   50  0001 C CNN "Order number"
F 7 "~" H 0   0   50  0001 C CNN "Part number"
F 8 "~" H 0   0   50  0001 C CNN "Supplier"
	1    7200 3950
	-1   0    0    -1  
$EndComp
Wire Wire Line
	7200 3950 7200 4000
Text HLabel 7150 4000 0    50   Input ~ 0
GND
Wire Wire Line
	7150 4000 7200 4000
Text HLabel 5600 4250 0    50   Input ~ 0
3.3V
Text HLabel 5600 2700 0    50   Input ~ 0
3.3V
Text HLabel 5950 2500 0    50   Input ~ 0
3.3V
$Comp
L Device:C_Small C?
U 1 1
P 6800 3600
AR Path="/5EBC558F/5F0B45F4" Ref="C?"  Part="1" 
AR Path="/5EBC342A/5F0B45F4" Ref="C6"  Part="1" 
F 0 "C6" H 6900 3650 50  0000 L CNN
F 1 "2.2µF" H 6900 3550 50  0000 L CNN
F 2 "POxiM-uncategorised:C_0805_2012Metric_0603_1608Metric" H 6800 3600 50  0001 C CNN
F 3 "${KIPRJMOD}/Datasheets/murata_03122018_GCM_Series-1310150.pdf" H 6800 3600 50  0001 C CNN
F 4 "Mouser" H 2100 950 50  0001 C CNN "Supplier"
F 5 "5V bulk decoupling capacitance. Value non-critical. X7R, >10V, AEC-Q200" H 2100 950 50  0001 C CNN "Notes"
F 6 "https://nl.mouser.com/ProductDetail/Murata-Electronics/GCM21BR71E225KA73L?qs=aEuGZpxfbxXYW28lkhxT3w%3D%3D" H 0   0   50  0001 C CNN "Link"
F 7 "81-GCM21BR71E225KA3L" H 0   0   50  0001 C CNN "Order number"
F 8 "GCM21BR71E225KA73L " H 0   0   50  0001 C CNN "Part number"
	1    6800 3600
	-1   0    0    -1  
$EndComp
$Comp
L Device:C_Small C?
U 1 1
P 6800 5200
AR Path="/5EBC558F/5F0B6FB6" Ref="C?"  Part="1" 
AR Path="/5EBC342A/5F0B6FB6" Ref="C12"  Part="1" 
F 0 "C12" H 6900 5250 50  0000 L CNN
F 1 "2.2µF" H 6900 5150 50  0000 L CNN
F 2 "POxiM-uncategorised:C_0805_2012Metric_0603_1608Metric" H 6800 5200 50  0001 C CNN
F 3 "${KIPRJMOD}/Datasheets/murata_03122018_GCM_Series-1310150.pdf" H 6800 5200 50  0001 C CNN
F 4 "Mouser" H 2100 2550 50  0001 C CNN "Supplier"
F 5 "5V bulk decoupling capacitance. Value non-critical. X7R, >10V, AEC-Q200" H 2100 2550 50  0001 C CNN "Notes"
F 6 "https://nl.mouser.com/ProductDetail/Murata-Electronics/GCM21BR71E225KA73L?qs=aEuGZpxfbxXYW28lkhxT3w%3D%3D" H 0   0   50  0001 C CNN "Link"
F 7 "81-GCM21BR71E225KA3L" H 0   0   50  0001 C CNN "Order number"
F 8 "GCM21BR71E225KA73L " H 0   0   50  0001 C CNN "Part number"
	1    6800 5200
	-1   0    0    -1  
$EndComp
Text HLabel 6200 1950 0    50   Input ~ 0
GND
Wire Bus Line
	4050 2050 4050 1650
Wire Bus Line
	5700 1650 5700 2050
Wire Bus Line
	5700 2050 4050 2050
Text Notes 6850 2000 0    50   ~ 0
Connect to noise shaper ground,\nwill leak in ~~30nA of LED return\ncurrent ground noise otherwise.
Wire Notes Line
	5950 1900 6500 1900
Wire Notes Line
	6500 1900 6500 2000
Wire Notes Line
	6500 2000 5950 2000
Wire Notes Line
	5950 2000 5950 1900
Wire Bus Line
	6800 1700 8150 1700
Wire Bus Line
	8150 1700 8150 2050
Wire Bus Line
	8150 2050 6800 2050
Wire Bus Line
	6800 2050 6800 1700
Wire Notes Line
	6800 2050 6500 2000
$EndSCHEMATC
